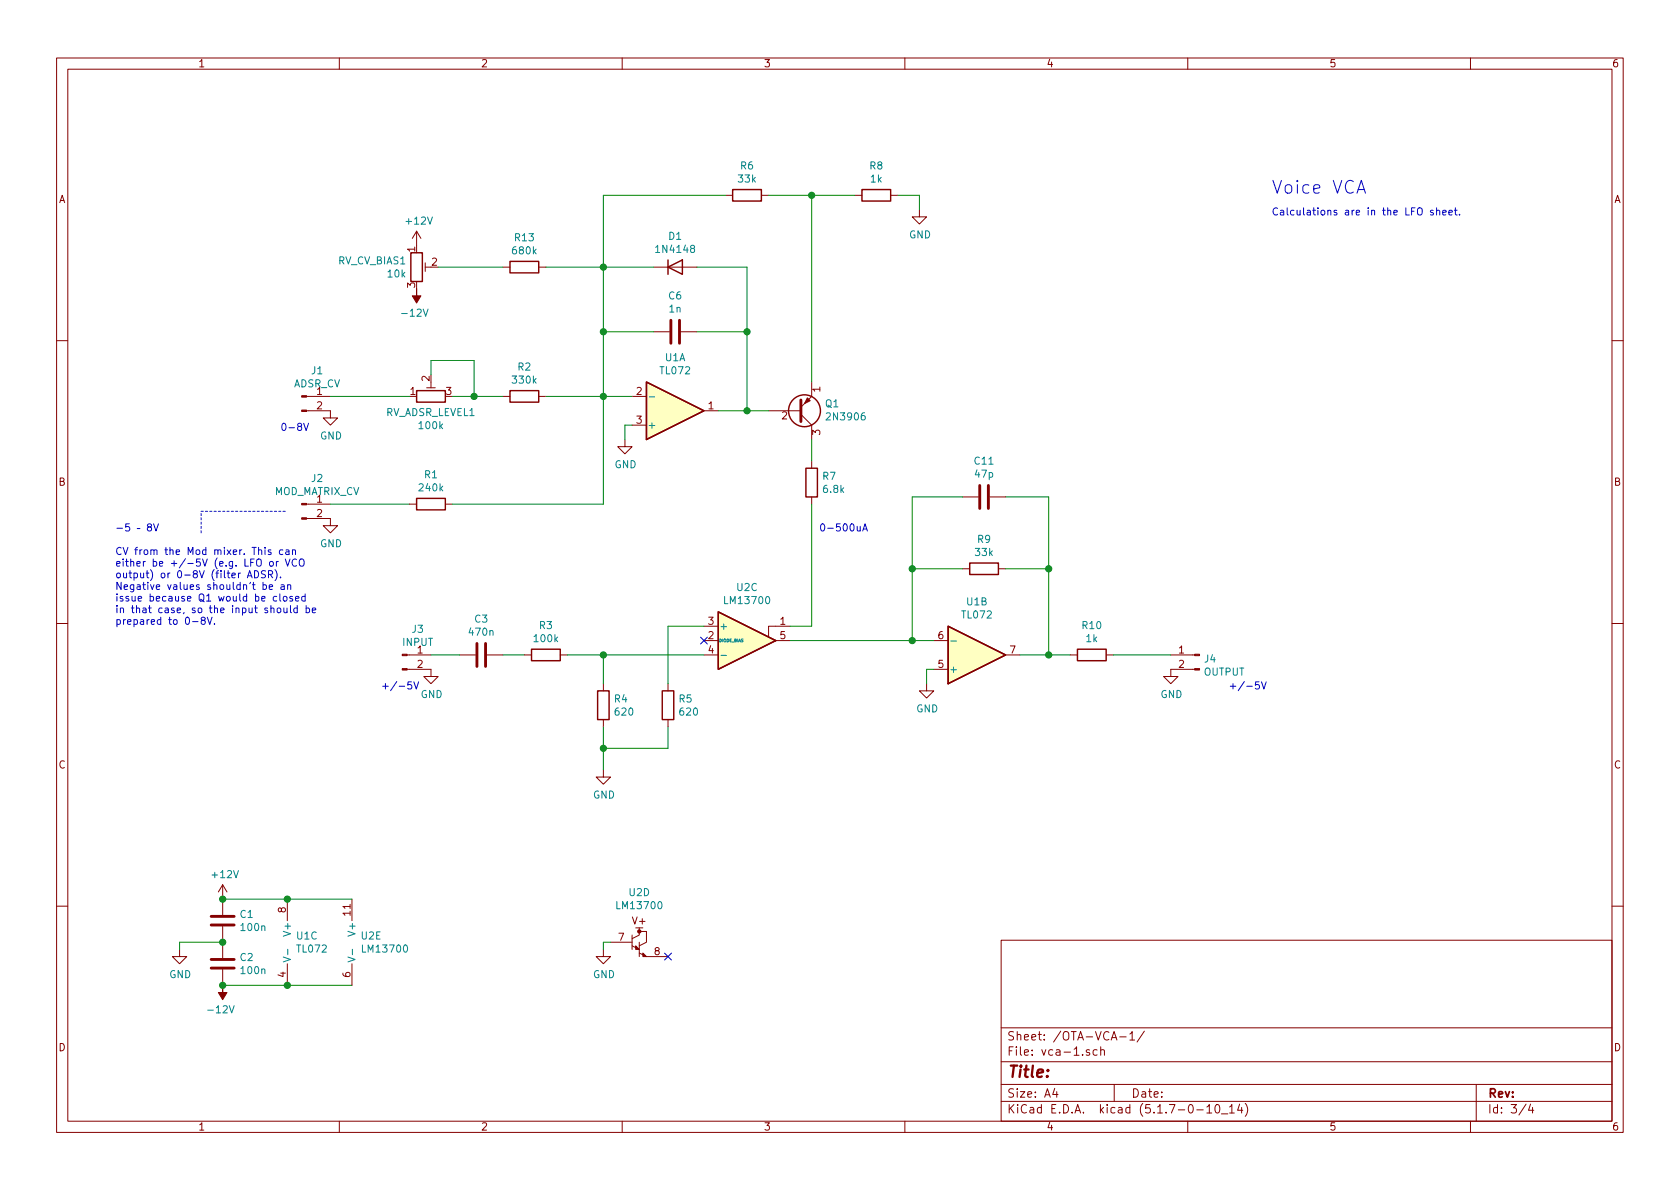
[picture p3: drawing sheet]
EESchema Schematic File Version 4
EELAYER 30 0
EELAYER END
$Descr A4 11693 8268
encoding utf-8
Sheet 3 4
Title ""
Date ""
Rev ""
Comp ""
Comment1 ""
Comment2 ""
Comment3 ""
Comment4 ""
$EndDescr
$Comp
L Amplifier_Operational:TL072 U1
U 1 1
P 4700 2850
AR Path="/61C6D3E1/61C6D762" Ref="U1"  Part="1" 
AR Path="/61CB4743/61C6D762" Ref="U?"  Part="1" 
F 0 "U1" H 4700 2483 50  0000 C CNN
F 1 "TL072" H 4700 2574 50  0000 C CNN
F 2 "Zimo_Manual_PCB:DIP-8_W7.62mm" H 4700 2850 50  0001 C CNN
F 3 "http://www.ti.com/lit/ds/symlink/tl071.pdf" H 4700 2850 50  0001 C CNN
	1    4700 2850
	1    0    0    1   
$EndComp
$Comp
L Amplifier_Operational:TL072 U1
U 2 1
P 6800 4550
AR Path="/61C6D3E1/61D36EA9" Ref="U1"  Part="2" 
AR Path="/61CB4743/61D36EA9" Ref="U?"  Part="2" 
F 0 "U1" H 6800 4183 50  0000 C CNN
F 1 "TL072" H 6800 4274 50  0000 C CNN
F 2 "Zimo_Manual_PCB:DIP-8_W7.62mm" H 6800 4550 50  0001 C CNN
F 3 "http://www.ti.com/lit/ds/symlink/tl071.pdf" H 6800 4550 50  0001 C CNN
	2    6800 4550
	1    0    0    1   
$EndComp
$Comp
L power:+12V #PWR02
U 1 1
P 1550 6250
AR Path="/61C6D3E1/61D36EAA" Ref="#PWR02"  Part="1" 
AR Path="/61CB4743/61D36EAA" Ref="#PWR?"  Part="1" 
F 0 "#PWR02" H 1550 6100 50  0001 C CNN
F 1 "+12V" H 1565 6423 50  0000 C CNN
F 2 "" H 1550 6250 50  0001 C CNN
F 3 "" H 1550 6250 50  0001 C CNN
	1    1550 6250
	1    0    0    -1  
$EndComp
$Comp
L power:-12V #PWR03
U 1 1
P 1550 6850
AR Path="/61C6D3E1/61D36EAB" Ref="#PWR03"  Part="1" 
AR Path="/61CB4743/61D36EAB" Ref="#PWR?"  Part="1" 
F 0 "#PWR03" H 1550 6950 50  0001 C CNN
F 1 "-12V" H 1565 7023 50  0000 C CNN
F 2 "" H 1550 6850 50  0001 C CNN
F 3 "" H 1550 6850 50  0001 C CNN
	1    1550 6850
	-1   0    0    1   
$EndComp
$Comp
L Device:C C1
U 1 1
P 1550 6400
AR Path="/61C6D3E1/61D36EAC" Ref="C1"  Part="1" 
AR Path="/61CB4743/61D36EAC" Ref="C?"  Part="1" 
F 0 "C1" H 1665 6446 50  0000 L CNN
F 1 "100n" H 1665 6355 50  0000 L CNN
F 2 "Zimo_Manual_PCB:C_Disc_D5.0mm_W2.5mm_P2.50mm" H 1588 6250 50  0001 C CNN
F 3 "~" H 1550 6400 50  0001 C CNN
	1    1550 6400
	1    0    0    -1  
$EndComp
$Comp
L Device:C C2
U 1 1
P 1550 6700
AR Path="/61C6D3E1/61C75EEE" Ref="C2"  Part="1" 
AR Path="/61CB4743/61C75EEE" Ref="C?"  Part="1" 
F 0 "C2" H 1665 6746 50  0000 L CNN
F 1 "100n" H 1665 6655 50  0000 L CNN
F 2 "Zimo_Manual_PCB:C_Disc_D5.0mm_W2.5mm_P2.50mm" H 1588 6550 50  0001 C CNN
F 3 "~" H 1550 6700 50  0001 C CNN
	1    1550 6700
	1    0    0    -1  
$EndComp
$Comp
L Amplifier_Operational:TL072 U1
U 3 1
P 2100 6550
AR Path="/61C6D3E1/61D36EAE" Ref="U1"  Part="3" 
AR Path="/61CB4743/61D36EAE" Ref="U?"  Part="3" 
F 0 "U1" H 2058 6596 50  0000 L CNN
F 1 "TL072" H 2058 6505 50  0000 L CNN
F 2 "Zimo_Manual_PCB:DIP-8_W7.62mm" H 2100 6550 50  0001 C CNN
F 3 "http://www.ti.com/lit/ds/symlink/tl071.pdf" H 2100 6550 50  0001 C CNN
	3    2100 6550
	1    0    0    -1  
$EndComp
Wire Wire Line
	2000 6250 1550 6250
Connection ~ 1550 6250
Wire Wire Line
	2000 6850 1550 6850
Connection ~ 1550 6850
$Comp
L Device:C C6
U 1 1
P 4700 2300
AR Path="/61C6D3E1/61D36EAF" Ref="C6"  Part="1" 
AR Path="/61CB4743/61D36EAF" Ref="C?"  Part="1" 
F 0 "C6" V 4448 2300 50  0000 C CNN
F 1 "1n" V 4539 2300 50  0000 C CNN
F 2 "Zimo_Manual_PCB:C_Disc_D5.0mm_W2.5mm_P2.50mm" H 4738 2150 50  0001 C CNN
F 3 "~" H 4700 2300 50  0001 C CNN
	1    4700 2300
	0    1    1    0   
$EndComp
$Comp
L Device:D D1
U 1 1
P 4700 1850
AR Path="/61C6D3E1/61D36EB0" Ref="D1"  Part="1" 
AR Path="/61CB4743/61D36EB0" Ref="D?"  Part="1" 
F 0 "D1" H 4700 2067 50  0000 C CNN
F 1 "1N4148" H 4700 1976 50  0000 C CNN
F 2 "Zimo_Manual_PCB:D_Axial-Vertical" H 4700 1850 50  0001 C CNN
F 3 "~" H 4700 1850 50  0001 C CNN
	1    4700 1850
	1    0    0    -1  
$EndComp
$Comp
L Transistor_BJT:2N3906 Q1
U 1 1
P 5550 2850
AR Path="/61C6D3E1/61D36EB1" Ref="Q1"  Part="1" 
AR Path="/61CB4743/61D36EB1" Ref="Q?"  Part="1" 
F 0 "Q1" H 5740 2804 50  0000 L CNN
F 1 "2N3906" H 5740 2895 50  0000 L CNN
F 2 "Zimo_Manual_PCB:TO-92_Inline_Wide" H 5750 2775 50  0001 L CIN
F 3 "https://www.onsemi.com/pub/Collateral/2N3906-D.PDF" H 5550 2850 50  0001 L CNN
	1    5550 2850
	1    0    0    1   
$EndComp
Wire Wire Line
	5000 2850 5200 2850
Wire Wire Line
	4850 2300 5200 2300
Wire Wire Line
	5200 2300 5200 2850
Connection ~ 5200 2850
Wire Wire Line
	5200 2850 5350 2850
$Comp
L power:GND #PWR010
U 1 1
P 4350 3050
AR Path="/61C6D3E1/61D36EB2" Ref="#PWR010"  Part="1" 
AR Path="/61CB4743/61D36EB2" Ref="#PWR?"  Part="1" 
F 0 "#PWR010" H 4350 2800 50  0001 C CNN
F 1 "GND" H 4355 2877 50  0000 C CNN
F 2 "" H 4350 3050 50  0001 C CNN
F 3 "" H 4350 3050 50  0001 C CNN
	1    4350 3050
	1    0    0    -1  
$EndComp
Wire Wire Line
	4400 2950 4350 2950
Wire Wire Line
	4350 2950 4350 3050
$Comp
L Device:R R6
U 1 1
P 5200 1350
AR Path="/61C6D3E1/61D36EB3" Ref="R6"  Part="1" 
AR Path="/61CB4743/61D36EB3" Ref="R?"  Part="1" 
F 0 "R6" V 4993 1350 50  0000 C CNN
F 1 "33k" V 5084 1350 50  0000 C CNN
F 2 "Zimo_Manual_PCB:R_Axial_Vertical" V 5130 1350 50  0001 C CNN
F 3 "~" H 5200 1350 50  0001 C CNN
	1    5200 1350
	0    1    1    0   
$EndComp
Wire Wire Line
	5350 1350 5650 1350
Wire Wire Line
	5650 1350 5650 2650
$Comp
L Device:R R8
U 1 1
P 6100 1350
AR Path="/61C6D3E1/61D36EB4" Ref="R8"  Part="1" 
AR Path="/61CB4743/61D36EB4" Ref="R?"  Part="1" 
F 0 "R8" V 5893 1350 50  0000 C CNN
F 1 "1k" V 5984 1350 50  0000 C CNN
F 2 "Zimo_Manual_PCB:R_Axial_Vertical" V 6030 1350 50  0001 C CNN
F 3 "~" H 6100 1350 50  0001 C CNN
	1    6100 1350
	0    1    1    0   
$EndComp
Wire Wire Line
	5950 1350 5650 1350
Connection ~ 5650 1350
$Comp
L power:GND #PWR011
U 1 1
P 6400 1450
AR Path="/61C6D3E1/61D36EB5" Ref="#PWR011"  Part="1" 
AR Path="/61CB4743/61D36EB5" Ref="#PWR?"  Part="1" 
F 0 "#PWR011" H 6400 1200 50  0001 C CNN
F 1 "GND" H 6405 1277 50  0000 C CNN
F 2 "" H 6400 1450 50  0001 C CNN
F 3 "" H 6400 1450 50  0001 C CNN
	1    6400 1450
	1    0    0    -1  
$EndComp
Wire Wire Line
	6250 1350 6400 1350
Wire Wire Line
	6400 1350 6400 1450
Wire Wire Line
	4400 2750 4200 2750
Wire Wire Line
	4200 1350 5050 1350
Wire Wire Line
	4550 1850 4200 1850
Connection ~ 4200 1850
Wire Wire Line
	4200 1850 4200 1350
Wire Wire Line
	4550 2300 4200 2300
Wire Wire Line
	4200 1850 4200 2300
Connection ~ 4200 2300
Wire Wire Line
	4200 2300 4200 2750
Wire Wire Line
	4850 1850 5200 1850
Wire Wire Line
	5200 1850 5200 2300
Connection ~ 5200 2300
$Comp
L Device:R R2
U 1 1
P 3650 2750
AR Path="/61C6D3E1/61C8396E" Ref="R2"  Part="1" 
AR Path="/61CB4743/61C8396E" Ref="R?"  Part="1" 
F 0 "R2" V 3443 2750 50  0000 C CNN
F 1 "330k" V 3534 2750 50  0000 C CNN
F 2 "Zimo_Manual_PCB:R_Axial_Vertical" V 3580 2750 50  0001 C CNN
F 3 "~" H 3650 2750 50  0001 C CNN
	1    3650 2750
	0    1    1    0   
$EndComp
Wire Wire Line
	3800 2750 4200 2750
Connection ~ 4200 2750
$Comp
L Device:R_POT_TRIM RV_ADSR_LEVEL1
U 1 1
P 3000 2750
AR Path="/61C6D3E1/61C854BC" Ref="RV_ADSR_LEVEL1"  Part="1" 
AR Path="/61CB4743/61C854BC" Ref="RV_CV_BIAS?"  Part="1" 
F 0 "RV_ADSR_LEVEL1" V 2885 2750 50  0000 C CNN
F 1 "100k" V 2794 2750 50  0000 C CNN
F 2 "Zimo_Manual_PCB:TrimPot_Vertical" H 3000 2750 50  0001 C CNN
F 3 "~" H 3000 2750 50  0001 C CNN
	1    3000 2750
	0    -1   -1   0   
$EndComp
$Comp
L Connector:Conn_01x02_Male J1
U 1 1
P 2100 2750
AR Path="/61C6D3E1/61C8772F" Ref="J1"  Part="1" 
AR Path="/61CB4743/61C8772F" Ref="J?"  Part="1" 
F 0 "J1" H 2208 2931 50  0000 C CNN
F 1 "ADSR_CV" H 2208 2840 50  0000 C CNN
F 2 "Zimo_Manual_PCB:NSL25_01x02_Vertical" H 2100 2750 50  0001 C CNN
F 3 "~" H 2100 2750 50  0001 C CNN
	1    2100 2750
	1    0    0    -1  
$EndComp
$Comp
L power:GND #PWR04
U 1 1
P 2300 2850
AR Path="/61C6D3E1/61C87E20" Ref="#PWR04"  Part="1" 
AR Path="/61CB4743/61C87E20" Ref="#PWR?"  Part="1" 
F 0 "#PWR04" H 2300 2600 50  0001 C CNN
F 1 "GND" H 2305 2677 50  0000 C CNN
F 2 "" H 2300 2850 50  0001 C CNN
F 3 "" H 2300 2850 50  0001 C CNN
	1    2300 2850
	1    0    0    -1  
$EndComp
Text Notes 1950 3000 0    50   ~ 0
0-8V
$Comp
L Connector:Conn_01x02_Male J2
U 1 1
P 2100 3500
AR Path="/61C6D3E1/61C8925B" Ref="J2"  Part="1" 
AR Path="/61CB4743/61C8925B" Ref="J?"  Part="1" 
F 0 "J2" H 2208 3681 50  0000 C CNN
F 1 "MOD_MATRIX_CV" H 2208 3590 50  0000 C CNN
F 2 "Zimo_Manual_PCB:NSL25_01x02_Vertical" H 2100 3500 50  0001 C CNN
F 3 "~" H 2100 3500 50  0001 C CNN
	1    2100 3500
	1    0    0    -1  
$EndComp
$Comp
L power:GND #PWR05
U 1 1
P 2300 3600
AR Path="/61C6D3E1/61C8986E" Ref="#PWR05"  Part="1" 
AR Path="/61CB4743/61C8986E" Ref="#PWR?"  Part="1" 
F 0 "#PWR05" H 2300 3350 50  0001 C CNN
F 1 "GND" H 2305 3427 50  0000 C CNN
F 2 "" H 2300 3600 50  0001 C CNN
F 3 "" H 2300 3600 50  0001 C CNN
	1    2300 3600
	1    0    0    -1  
$EndComp
$Comp
L Device:R R1
U 1 1
P 3000 3500
AR Path="/61C6D3E1/61C89DBB" Ref="R1"  Part="1" 
AR Path="/61CB4743/61C89DBB" Ref="R?"  Part="1" 
F 0 "R1" V 2793 3500 50  0000 C CNN
F 1 "240k" V 2884 3500 50  0000 C CNN
F 2 "Zimo_Manual_PCB:R_Axial_Vertical" V 2930 3500 50  0001 C CNN
F 3 "~" H 3000 3500 50  0001 C CNN
	1    3000 3500
	0    1    1    0   
$EndComp
Text Notes 800  3700 0    50   ~ 0
-5 – 8V
Wire Wire Line
	2300 3500 2850 3500
Wire Wire Line
	3150 3500 4200 3500
Wire Wire Line
	4200 3500 4200 2750
$Comp
L Device:R R7
U 1 1
P 5650 3350
AR Path="/61C6D3E1/61C8EC75" Ref="R7"  Part="1" 
AR Path="/61CB4743/61C8EC75" Ref="R?"  Part="1" 
F 0 "R7" H 5720 3396 50  0000 L CNN
F 1 "6.8k" H 5720 3305 50  0000 L CNN
F 2 "Zimo_Manual_PCB:R_Axial_Vertical" V 5580 3350 50  0001 C CNN
F 3 "~" H 5650 3350 50  0001 C CNN
	1    5650 3350
	1    0    0    -1  
$EndComp
Wire Wire Line
	5650 3050 5650 3200
$Comp
L Connector:Conn_01x02_Male J3
U 1 1
P 2800 4550
AR Path="/61C6D3E1/61C9BFD5" Ref="J3"  Part="1" 
AR Path="/61CB4743/61C9BFD5" Ref="J?"  Part="1" 
F 0 "J3" H 2908 4731 50  0000 C CNN
F 1 "INPUT" H 2908 4640 50  0000 C CNN
F 2 "Zimo_Manual_PCB:NSL25_01x02_Vertical" H 2800 4550 50  0001 C CNN
F 3 "~" H 2800 4550 50  0001 C CNN
	1    2800 4550
	1    0    0    -1  
$EndComp
$Comp
L power:GND #PWR06
U 1 1
P 3000 4650
AR Path="/61C6D3E1/61C9ECC9" Ref="#PWR06"  Part="1" 
AR Path="/61CB4743/61C9ECC9" Ref="#PWR?"  Part="1" 
F 0 "#PWR06" H 3000 4400 50  0001 C CNN
F 1 "GND" H 3005 4477 50  0000 C CNN
F 2 "" H 3000 4650 50  0001 C CNN
F 3 "" H 3000 4650 50  0001 C CNN
	1    3000 4650
	1    0    0    -1  
$EndComp
$Comp
L Device:C C3
U 1 1
P 3350 4550
AR Path="/61C6D3E1/61C9F5A4" Ref="C3"  Part="1" 
AR Path="/61CB4743/61C9F5A4" Ref="C?"  Part="1" 
F 0 "C3" V 3098 4550 50  0000 C CNN
F 1 "470n" V 3189 4550 50  0000 C CNN
F 2 "Zimo_Manual_PCB:C_Disc_D5.0mm_W2.5mm_P2.50mm" H 3388 4400 50  0001 C CNN
F 3 "~" H 3350 4550 50  0001 C CNN
	1    3350 4550
	0    1    1    0   
$EndComp
Wire Wire Line
	3000 4550 3200 4550
$Comp
L Device:R R3
U 1 1
P 3800 4550
AR Path="/61C6D3E1/61CA0FD5" Ref="R3"  Part="1" 
AR Path="/61CB4743/61CA0FD5" Ref="R?"  Part="1" 
F 0 "R3" V 3593 4550 50  0000 C CNN
F 1 "100k" V 3684 4550 50  0000 C CNN
F 2 "Zimo_Manual_PCB:R_Axial_Vertical" V 3730 4550 50  0001 C CNN
F 3 "~" H 3800 4550 50  0001 C CNN
	1    3800 4550
	0    1    1    0   
$EndComp
Wire Wire Line
	3650 4550 3500 4550
$Comp
L Device:R R4
U 1 1
P 4200 4900
AR Path="/61C6D3E1/61CA25E9" Ref="R4"  Part="1" 
AR Path="/61CB4743/61CA25E9" Ref="R?"  Part="1" 
F 0 "R4" H 4270 4946 50  0000 L CNN
F 1 "620" H 4270 4855 50  0000 L CNN
F 2 "Zimo_Manual_PCB:R_Axial_Vertical" V 4130 4900 50  0001 C CNN
F 3 "~" H 4200 4900 50  0001 C CNN
	1    4200 4900
	1    0    0    -1  
$EndComp
Wire Wire Line
	3950 4550 4200 4550
Wire Wire Line
	4200 4550 4200 4750
$Comp
L power:GND #PWR08
U 1 1
P 4200 5350
AR Path="/61C6D3E1/61CA4172" Ref="#PWR08"  Part="1" 
AR Path="/61CB4743/61CA4172" Ref="#PWR?"  Part="1" 
F 0 "#PWR08" H 4200 5100 50  0001 C CNN
F 1 "GND" H 4205 5177 50  0000 C CNN
F 2 "" H 4200 5350 50  0001 C CNN
F 3 "" H 4200 5350 50  0001 C CNN
	1    4200 5350
	1    0    0    -1  
$EndComp
Wire Wire Line
	4200 5050 4200 5200
$Comp
L Device:R R5
U 1 1
P 4650 4900
AR Path="/61C6D3E1/61D36EC2" Ref="R5"  Part="1" 
AR Path="/61CB4743/61D36EC2" Ref="R?"  Part="1" 
F 0 "R5" H 4720 4946 50  0000 L CNN
F 1 "620" H 4720 4855 50  0000 L CNN
F 2 "Zimo_Manual_PCB:R_Axial_Vertical" V 4580 4900 50  0001 C CNN
F 3 "~" H 4650 4900 50  0001 C CNN
	1    4650 4900
	1    0    0    -1  
$EndComp
Wire Wire Line
	4650 5050 4650 5200
Wire Wire Line
	4650 5200 4200 5200
Connection ~ 4200 5200
Wire Wire Line
	4200 5200 4200 5350
Wire Wire Line
	4200 4550 4900 4550
Connection ~ 4200 4550
Wire Wire Line
	4650 4750 4650 4350
Wire Wire Line
	4650 4350 4900 4350
$Comp
L power:GND #PWR012
U 1 1
P 6450 4750
AR Path="/61C6D3E1/61D36EC3" Ref="#PWR012"  Part="1" 
AR Path="/61CB4743/61D36EC3" Ref="#PWR?"  Part="1" 
F 0 "#PWR012" H 6450 4500 50  0001 C CNN
F 1 "GND" H 6455 4577 50  0000 C CNN
F 2 "" H 6450 4750 50  0001 C CNN
F 3 "" H 6450 4750 50  0001 C CNN
	1    6450 4750
	1    0    0    -1  
$EndComp
Wire Wire Line
	6500 4650 6450 4650
Wire Wire Line
	6450 4650 6450 4750
$Comp
L Device:R R9
U 1 1
P 6850 3950
AR Path="/61C6D3E1/61D36EC4" Ref="R9"  Part="1" 
AR Path="/61CB4743/61D36EC4" Ref="R?"  Part="1" 
F 0 "R9" V 6643 3950 50  0000 C CNN
F 1 "33k" V 6734 3950 50  0000 C CNN
F 2 "Zimo_Manual_PCB:R_Axial_Vertical" V 6780 3950 50  0001 C CNN
F 3 "~" H 6850 3950 50  0001 C CNN
	1    6850 3950
	0    1    1    0   
$EndComp
Wire Wire Line
	6700 3950 6350 3950
Wire Wire Line
	6350 4450 6500 4450
Wire Wire Line
	7000 3950 7300 3950
Wire Wire Line
	7300 3950 7300 4550
Wire Wire Line
	7300 4550 7100 4550
$Comp
L Device:R R10
U 1 1
P 7600 4550
AR Path="/61C6D3E1/61D36EC5" Ref="R10"  Part="1" 
AR Path="/61CB4743/61D36EC5" Ref="R?"  Part="1" 
F 0 "R10" V 7393 4550 50  0000 C CNN
F 1 "1k" V 7484 4550 50  0000 C CNN
F 2 "Zimo_Manual_PCB:R_Axial_Vertical" V 7530 4550 50  0001 C CNN
F 3 "~" H 7600 4550 50  0001 C CNN
	1    7600 4550
	0    1    1    0   
$EndComp
Wire Wire Line
	7450 4550 7300 4550
Connection ~ 7300 4550
$Comp
L Connector:Conn_01x02_Male J4
U 1 1
P 8350 4550
AR Path="/61C6D3E1/61D36EC6" Ref="J4"  Part="1" 
AR Path="/61CB4743/61D36EC6" Ref="J?"  Part="1" 
F 0 "J4" H 8322 4524 50  0000 R CNN
F 1 "OUTPUT" H 8322 4433 50  0000 R CNN
F 2 "Zimo_Manual_PCB:NSL25_01x02_Vertical" H 8350 4550 50  0001 C CNN
F 3 "~" H 8350 4550 50  0001 C CNN
	1    8350 4550
	-1   0    0    -1  
$EndComp
$Comp
L power:GND #PWR013
U 1 1
P 8150 4650
AR Path="/61C6D3E1/61D36EC7" Ref="#PWR013"  Part="1" 
AR Path="/61CB4743/61D36EC7" Ref="#PWR?"  Part="1" 
F 0 "#PWR013" H 8150 4400 50  0001 C CNN
F 1 "GND" H 8155 4477 50  0000 C CNN
F 2 "" H 8150 4650 50  0001 C CNN
F 3 "" H 8150 4650 50  0001 C CNN
	1    8150 4650
	1    0    0    -1  
$EndComp
Wire Wire Line
	8150 4550 7750 4550
Text Notes 2650 4800 0    50   ~ 0
+/-5V
Text Notes 8550 4800 0    50   ~ 0
+/-5V
$Comp
L Amplifier_Operational:LM13700 U2
U 3 1
P 5200 4450
F 0 "U2" H 5200 4083 50  0000 C CNN
F 1 "LM13700" H 5200 4174 50  0000 C CNN
F 2 "Zimo_Manual_PCB:DIP-16_W7.62mm" H 4900 4475 50  0001 C CNN
F 3 "http://www.ti.com/lit/ds/symlink/lm13700.pdf" H 4900 4475 50  0001 C CNN
	3    5200 4450
	1    0    0    1   
$EndComp
Wire Wire Line
	5650 3500 5650 4350
Wire Wire Line
	5650 4350 5500 4350
Wire Wire Line
	6350 3950 6350 4450
Wire Wire Line
	5500 4450 6350 4450
Connection ~ 6350 4450
$Comp
L Amplifier_Operational:LM13700 U2
U 4 1
P 4550 6550
F 0 "U2" H 4450 6898 50  0000 C CNN
F 1 "LM13700" H 4450 6807 50  0000 C CNN
F 2 "Zimo_Manual_PCB:DIP-16_W7.62mm" H 4250 6575 50  0001 C CNN
F 3 "http://www.ti.com/lit/ds/symlink/lm13700.pdf" H 4250 6575 50  0001 C CNN
	4    4550 6550
	1    0    0    -1  
$EndComp
$Comp
L power:GND #PWR09
U 1 1
P 4200 6600
F 0 "#PWR09" H 4200 6350 50  0001 C CNN
F 1 "GND" H 4205 6427 50  0000 C CNN
F 2 "" H 4200 6600 50  0001 C CNN
F 3 "" H 4200 6600 50  0001 C CNN
	1    4200 6600
	1    0    0    -1  
$EndComp
Wire Wire Line
	4250 6550 4200 6550
Wire Wire Line
	4200 6550 4200 6600
$Comp
L Amplifier_Operational:LM13700 U2
U 5 1
P 2550 6550
F 0 "U2" H 2508 6596 50  0000 L CNN
F 1 "LM13700" H 2508 6505 50  0000 L CNN
F 2 "Zimo_Manual_PCB:DIP-16_W7.62mm" H 2250 6575 50  0001 C CNN
F 3 "http://www.ti.com/lit/ds/symlink/lm13700.pdf" H 2250 6575 50  0001 C CNN
	5    2550 6550
	1    0    0    -1  
$EndComp
Wire Wire Line
	2450 6250 2000 6250
Connection ~ 2000 6250
Wire Wire Line
	2450 6850 2000 6850
Connection ~ 2000 6850
NoConn ~ 4900 4450
NoConn ~ 4650 6650
$Comp
L power:GND #PWR01
U 1 1
P 1250 6600
F 0 "#PWR01" H 1250 6350 50  0001 C CNN
F 1 "GND" H 1255 6427 50  0000 C CNN
F 2 "" H 1250 6600 50  0001 C CNN
F 3 "" H 1250 6600 50  0001 C CNN
	1    1250 6600
	1    0    0    -1  
$EndComp
Wire Wire Line
	1250 6600 1250 6550
Wire Wire Line
	1250 6550 1550 6550
Connection ~ 1550 6550
Text Notes 8850 1350 0    89   ~ 0
Voice VCA
Text Notes 800  4350 0    50   ~ 0
CV from the Mod mixer. This can\neither be +/-5V (e.g. LFO or VCO \noutput) or 0-8V (filter ADSR).\nNegative values shouldn’t be an \nissue because Q1 would be closed \nin that case, so the input should be\nprepared to 0-8V.
Wire Notes Line
	1400 3700 1400 3550
Wire Notes Line
	1400 3550 2000 3550
Text Notes 5700 3700 0    50   ~ 0
0-500uA
Wire Wire Line
	3150 2750 3300 2750
Wire Wire Line
	2850 2750 2300 2750
Wire Wire Line
	3000 2600 3000 2500
Wire Wire Line
	3000 2500 3300 2500
Wire Wire Line
	3300 2500 3300 2750
Connection ~ 3300 2750
Wire Wire Line
	3300 2750 3500 2750
Text Notes 8850 1500 0    50   ~ 0
Calculations are in the LFO sheet.
$Comp
L Device:C C11
U 1 1
P 6850 3450
AR Path="/61C6D3E1/61D64745" Ref="C11"  Part="1" 
AR Path="/61CB4743/61D64745" Ref="C?"  Part="1" 
F 0 "C11" V 6598 3450 50  0000 C CNN
F 1 "47p" V 6689 3450 50  0000 C CNN
F 2 "Zimo_Manual_PCB:C_Disc_D5.0mm_W2.5mm_P2.50mm" H 6888 3300 50  0001 C CNN
F 3 "~" H 6850 3450 50  0001 C CNN
	1    6850 3450
	0    1    1    0   
$EndComp
Wire Wire Line
	6700 3450 6350 3450
Wire Wire Line
	6350 3450 6350 3950
Connection ~ 6350 3950
Wire Wire Line
	7000 3450 7300 3450
Wire Wire Line
	7300 3450 7300 3950
Connection ~ 7300 3950
$Comp
L Device:R_POT_TRIM RV_CV_BIAS1
U 1 1
P 2900 1850
AR Path="/61C6D3E1/61D68F12" Ref="RV_CV_BIAS1"  Part="1" 
AR Path="/61CB4743/61D68F12" Ref="RV_CV_BIAS?"  Part="1" 
F 0 "RV_CV_BIAS1" H 2831 1896 50  0000 R CNN
F 1 "10k" H 2831 1805 50  0000 R CNN
F 2 "Zimo_Manual_PCB:TrimPot_Vertical" H 2900 1850 50  0001 C CNN
F 3 "~" H 2900 1850 50  0001 C CNN
	1    2900 1850
	1    0    0    -1  
$EndComp
$Comp
L power:-12V #PWR023
U 1 1
P 2900 2000
F 0 "#PWR023" H 2900 2100 50  0001 C CNN
F 1 "-12V" H 2915 2173 50  0000 C CNN
F 2 "" H 2900 2000 50  0001 C CNN
F 3 "" H 2900 2000 50  0001 C CNN
	1    2900 2000
	-1   0    0    1   
$EndComp
$Comp
L power:+12V #PWR07
U 1 1
P 2900 1700
F 0 "#PWR07" H 2900 1550 50  0001 C CNN
F 1 "+12V" H 2915 1873 50  0000 C CNN
F 2 "" H 2900 1700 50  0001 C CNN
F 3 "" H 2900 1700 50  0001 C CNN
	1    2900 1700
	1    0    0    -1  
$EndComp
$Comp
L Device:R R13
U 1 1
P 3650 1850
AR Path="/61C6D3E1/61D6C863" Ref="R13"  Part="1" 
AR Path="/61CB4743/61D6C863" Ref="R?"  Part="1" 
F 0 "R13" V 3443 1850 50  0000 C CNN
F 1 "680k" V 3534 1850 50  0000 C CNN
F 2 "Zimo_Manual_PCB:R_Axial_Vertical" V 3580 1850 50  0001 C CNN
F 3 "~" H 3650 1850 50  0001 C CNN
	1    3650 1850
	0    1    1    0   
$EndComp
Wire Wire Line
	3500 1850 3050 1850
Wire Wire Line
	3800 1850 4200 1850
$EndSCHEMATC
